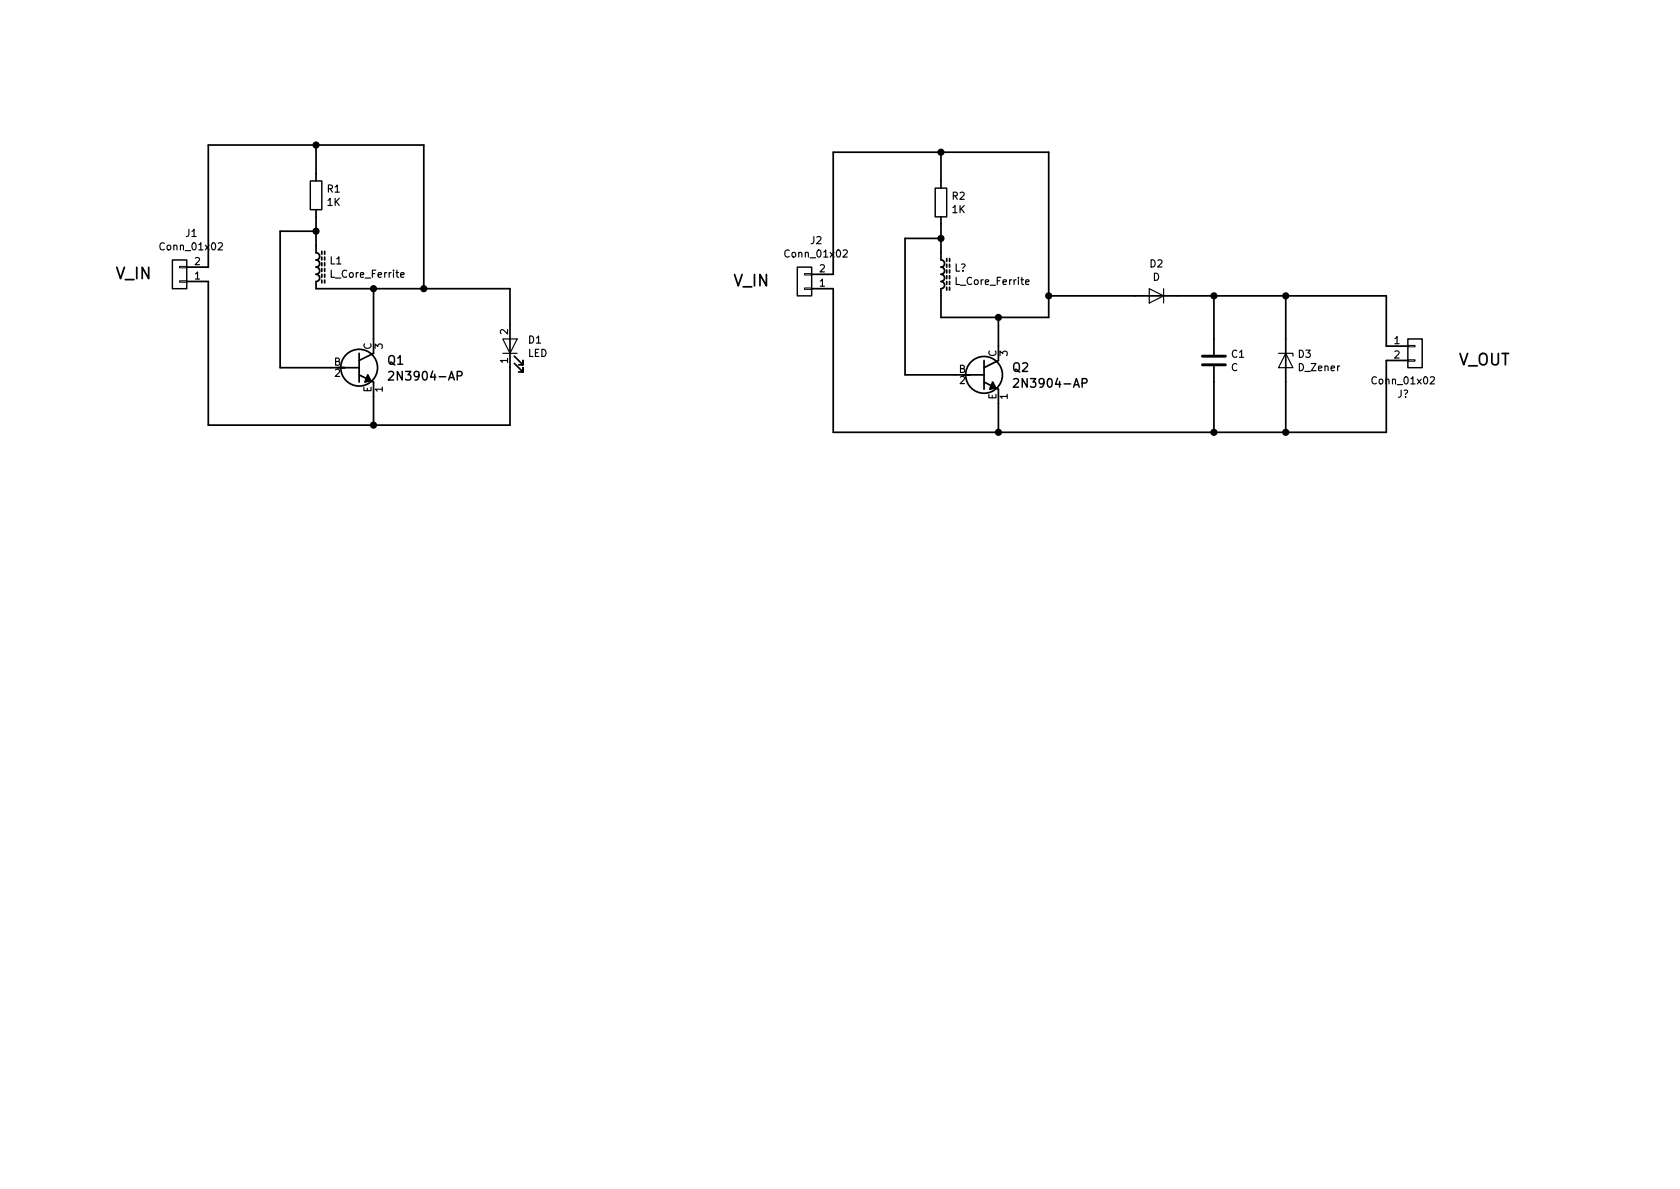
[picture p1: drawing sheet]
<svg xmlns="http://www.w3.org/2000/svg" width="297mm" height="210mm" viewBox="0 0 297 210" stroke-linecap="round" stroke-linejoin="round" font-family="sans-serif">
<g fill="none" stroke="#000" stroke-width=".3">
<path d="M55.9 37.1v7.6a.63 .63 0 0 1 .6 .6 .63 .63 0 0 1-.6 .7 .63 .63 0 0 1 .6 .6 .63 .63 0 0 1-.6 .6 .63 .63 0 0 1 .6 .7 .63 .63 0 0 1-.6 .6 .63 .63 0 0 1 .6 .6 .63 .63 0 0 1-.6 .7v1.2h34.3v24.2h-53.4v-25.4h-3.8M55.9 25.6v6.4M166.4 38.3v7.7a.63 .63 0 0 1 .6 .6 .63 .63 0 0 1-.6 .6 .63 .63 0 0 1 .6 .7 .63 .63 0 0 1-.6 .6 .63 .63 0 0 1 .6 .6 .63 .63 0 0 1-.6 .7 .63 .63 0 0 1 .6 .6 .63 .63 0 0 1-.6 .6v5.1h19v-29.2h-38.1v21.6h-3.8M166.4 26.9v6.4M33 47.2h3.8v-21.6h38.1v25.4M55.9 40.9h-6.4v24.1h14M56.9 44.4v.6M56.9 45.5v.5M56.9 46.5v.5M56.9 47.5v.5M56.9 48.5v.5M56.9 49.5v.5"/>
<path d="M57.4 44.4v.6M57.4 45.5v.5M57.4 46.5v.5M57.4 47.5v.5M57.4 48.5v.5M57.4 49.5v.5M66 51v11.5l-2.5 1.2M143.5 51h3.8v25.4h97.8v-12.7h3.8M166.4 42.2h-6.4v24.1h14M167.4 45.7v.5M167.4 46.7v.5M167.4 47.7v.6"/>
<path d="M167.4 48.8v.5M167.4 49.8v.5M167.4 50.8v.5M167.9 45.7v.5M167.9 46.7v.5M167.9 47.7v.6M167.9 48.8v.5M167.9 49.8v.5M167.9 50.8v.5M176.5 56.1v7.6l-2.5 1.3M185.4 52.3h59.7v8.9h3.8M214.6 52.3v10.4"/>
<path d="M227.3 52.3v24.1M63.5 66.3l2.5 1.3v7.6M63.5 62.5v5.1M90.9 64.3l1.6 1.5v-.8v.8h-.8M90.9 63l1.6 1.5v-.8v.8h-.8M174 67.6l2.5 1.2v7.6M174 63.7v5.1M214.6 64.8v11.6"/>
<circle cx="63.5" cy="65" r="3.3"/>
<circle cx="174" cy="66.3" r="3.3"/>
</g>
<path d="M38.6 43l.5-.1 .2 .4v.2l-.8 .7h.8M70.8 48.6l.7-.1-.1-.2-.4-.1-.2 .2 .1 .6h.5M88.9 59.9h2.5l-1.2 2.6zM149.1 44.3l.5-.1 .2 .3v.2l-.8 .8h.8M181.3 49.9l.6-.1v-.3h-.4l-.2 .2 .1 .6h.5M203.2 51l2.5 1.3-2.5 1.3zM205.7 51v2.6M88.9 62.5h2.5M226.1 62.5h2.5v.5M227.3 62.5l1.3 2.5h-2.5zM252.9 66.7l.5-.1 .2 .4v.2l-.8 .7h.8" fill="none" stroke="#000" stroke-width=".2"/>
<path d="M54.9 32h2v5.1h-2zM165.4 33.3h2v5h-2zM30.5 46h2.5v5h-2.5zM141 47.2h2.5v5.1h-2.5zM248.9 59.9h2.6v5.1h-2.6zM68.7 65.8l.6-.1 .2 .1 .1 .3-.9 1.1h.9M80.8 66.5l.8-.1 .1-.2-.1-.4-.2-.1h-.6v1.5M179.2 67.1l.6-.2 .2 .2 .1 .3-1 1.1h1M191.3 67.7h.8l.1-.2-.1-.4-.2-.2h-.6v1.6" fill="none" stroke="#000" stroke-width=".25"/>
<path d="M31.7 47.1h1.3v.3h-1.3zM31.7 49.7h1.3v.2h-1.3zM142.2 48.4h1.3v.2h-1.3zM142.2 50.9h1.3v.3h-1.3zM248.9 63.6h1.3v.3h-1.3zM248.9 61.1h1.3v.2h-1.3z" fill="none" stroke="#000" stroke-width=".18"/>
<path d="M65 66.3l.5 1-1 .3zM175.5 67.6l.5 1-1 .2z" fill="#000" stroke="#000" stroke-width=".3"/>
<g fill="#000" stroke="#000" stroke-width=".25">
<circle cx="55.9" cy="25.6" r=".51"/>
<circle cx="166.4" cy="26.9" r=".51"/>
<circle cx="55.9" cy="40.9" r=".51"/>
<circle cx="66" cy="51" r=".51"/>
<circle cx="74.9" cy="51" r=".51"/>
<circle cx="166.4" cy="42.2" r=".51"/>
<circle cx="176.5" cy="56.1" r=".51"/>
<circle cx="185.4" cy="52.3" r=".51"/>
<circle cx="214.6" cy="52.3" r=".51"/>
<circle cx="227.3" cy="52.3" r=".51"/>
<circle cx="66" cy="75.2" r=".51"/>
<circle cx="176.5" cy="76.4" r=".51"/>
<circle cx="214.6" cy="76.4" r=".51"/>
<circle cx="227.3" cy="76.4" r=".51"/>
</g>
<path d="M212.6 64.5h4.1M212.6 63h4.1" fill="none" stroke="#000" stroke-width=".51"/>
<g font-size="2.8">
<text x="20.3" y="49.4">V_IN</text>
<text x="129.5" y="50.6">V_IN</text>
<text x="257.8" y="64.6">V_OUT</text>
</g>
<g font-size="2.1">
<text x="68.6" y="64.5">Q1</text>
<text x="179.1" y="65.8">Q2</text>
<text x="69.7" y="67.3">2N3904-AP</text>
<text x="180.2" y="68.5">2N3904-AP</text>
</g>
<g font-size="1.8">
<text x="57.9" y="34.1">R1</text>
<text x="168.4" y="35.3">R2</text>
<text x="32.9" y="41.9">J1</text>
<text x="57.9" y="36.4">1K</text>
<text x="168.4" y="37.7">1K</text>
<text x="28.6" y="44.3">Conn_01x02</text>
<text x="34.4" y="46.9">2</text>
<text x="58.4" y="46.8">L1</text>
<text x="139.1" y="45.5">Conn_01x02</text>
<text x="143.4" y="43.2">J2</text>
<text x="203.4" y="47.3">D2</text>
<text x="34.4" y="49.4">1</text>
<text x="58.7" y="49.1">L_Core_Ferrite</text>
<text x="144.9" y="50.7">1</text>
<text x="144.9" y="48.2">2</text>
<text x="168.8" y="48">L?</text>
<text x="169.2" y="50.4">L_Core_Ferrite</text>
<text x="203.8" y="49.7">D</text>
<text x="89.8" y="59.2" transform="rotate(-90 89.8 59.2)">2</text>
<text x="59.1" y="64.7">B</text>
<text x="65.7" y="61.8" transform="rotate(-90 65.7 61.8)">C</text>
<text x="67.7" y="61.7" transform="rotate(-90 67.7 61.7)">3</text>
<text x="89.8" y="64.2" transform="rotate(-90 89.8 64.2)">1</text>
<text x="93.3" y="63.1">LED</text>
<text x="93.5" y="60.8">D1</text>
<text x="169.5" y="65.9">B</text>
<text x="176.2" y="63.1" transform="rotate(-90 176.2 63.1)">C</text>
<text x="178.2" y="63" transform="rotate(-90 178.2 63)">3</text>
<text x="217.7" y="65.6">C</text>
<text x="217.8" y="63.3">C1</text>
<text x="229.6" y="63.3">D3</text>
<text x="229.7" y="65.6">D_Zener</text>
<text x="246.5" y="60.9">1</text>
<text x="246.5" y="63.4">2</text>
<text x="59.2" y="66.6">2</text>
<text x="65.7" y="69.4" transform="rotate(-90 65.7 69.4)">E</text>
<text x="67.7" y="69.3" transform="rotate(-90 67.7 69.3)">1</text>
<text x="169.7" y="67.9">2</text>
<text x="176.2" y="70.7" transform="rotate(-90 176.2 70.7)">E</text>
<text x="178.2" y="70.6" transform="rotate(-90 178.2 70.6)">1</text>
<text x="242.9" y="68">Conn_01x02</text>
<text x="247.1" y="70.3">J?</text>
</g>
</svg>
